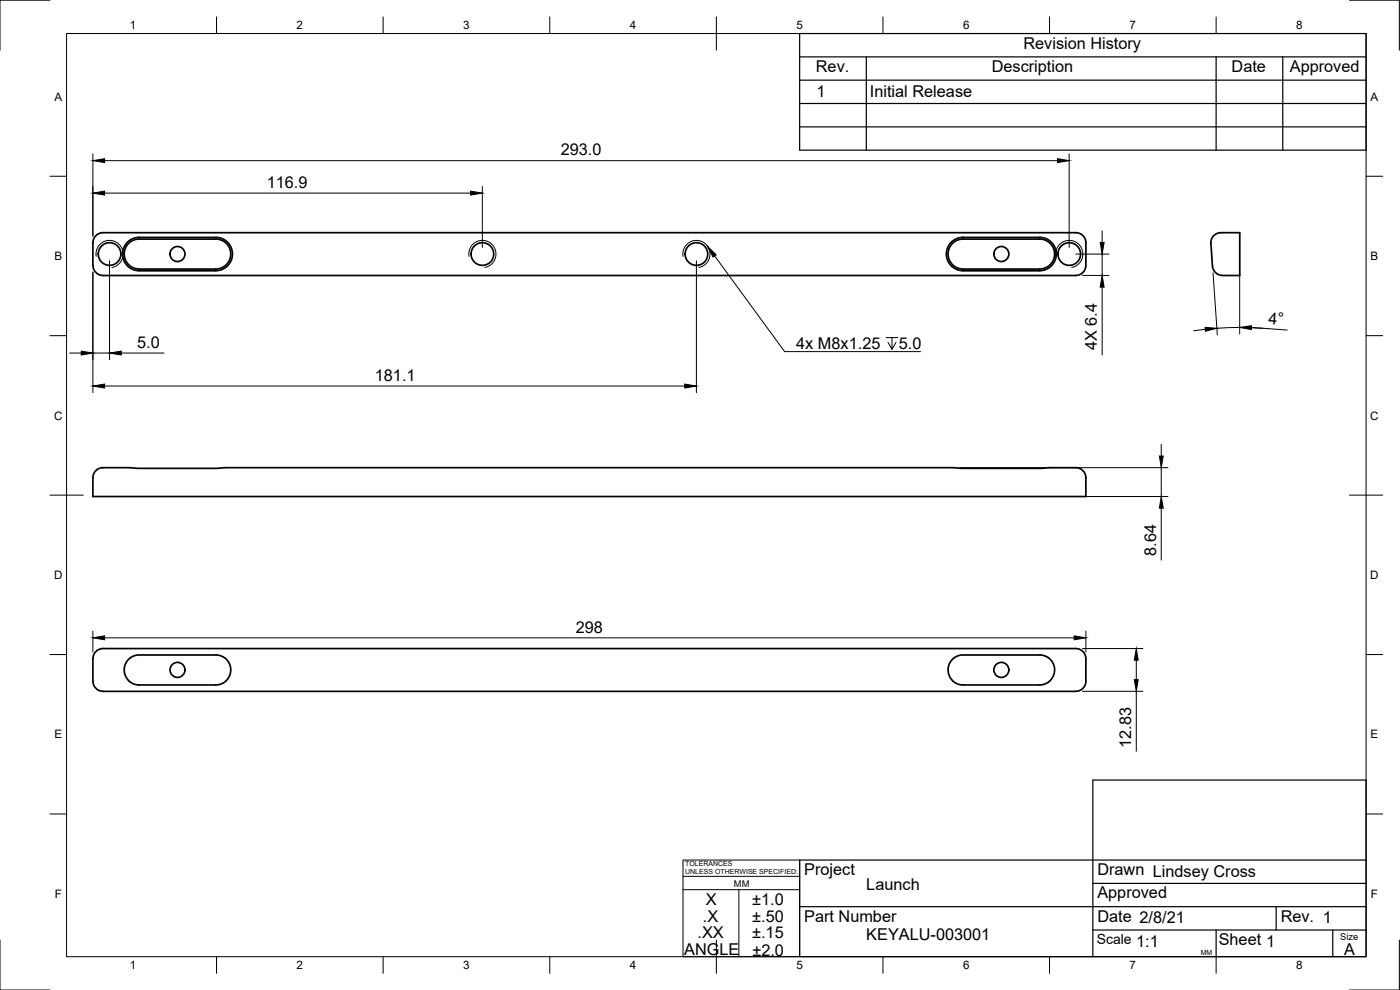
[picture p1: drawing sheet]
<svg xmlns="http://www.w3.org/2000/svg" width="420mm" height="297mm" viewBox="0 0 420 297" stroke-linecap="round" stroke-linejoin="round" font-family="sans-serif">
<!-- layer: Visible -->
<g fill="none" stroke="#000" stroke-width=".51">
<path d="M27.9 72.8v6.8a2.99 2.99 0 0 0 3 3M38.3 73.3a4.4 4.4 0 0 1 3.5-1.6h23a4.5 4.5 0 0 1 4.5 4.5 4.5 4.5 0 0 1-4.5 4.5h-23a4.5 4.5 0 0 1-4.1-2.6 4.5 4.5 0 0 1 .6-4.8zM38.5 72.4a4.8 4.8 0 0 1 3.3-1.2h23a5 5 0 0 1 5 5 5 5 0 0 1-5 5h-23a5 5 0 0 1-4.7-3.3 5 5 0 0 1 1.4-5.5zM312 71.2h-23a5 5 0 0 0-5 5 5 5 0 0 0 5 5h23M312 71.7h-23a4.5 4.5 0 0 0-4.5 4.5 4.5 4.5 0 0 0 4.5 4.5h23M312 71.2a5 5 0 0 1 5 5 5 5 0 0 1-5 5M312 71.7a4.5 4.5 0 0 1 4.5 4.5 4.5 4.5 0 0 1-4.5 4.5M322.9 69.8h-292a2.99 2.99 0 0 0-3 3M322.9 69.8a2.99 2.99 0 0 1 3 3M325.9 72.8v6.8a2.99 2.99 0 0 1-3 3M363.4 73l.5 6.9M363.9 79.9a3 3 0 0 0 3 2.7"/>
<path d="M366.4 69.8h5.7v12.9h-5.2M366.4 69.8a3 3 0 0 0-3 3.2M30.9 82.7h292M322.9 140.3a2.99 2.99 0 0 1 3 3v5.7h-298v-5.7a3 3 0 0 1 3-3h8.2l2.4 .2h23.5l2.5-.2h218.8l2.4 .2h23.6l2.4-.2h8.2M286.4 197.4a4.5 4.5 0 0 0-1.7 5 4.5 4.5 0 0 0 4.3 3.1h23.3l1.9-.6a4.5 4.5 0 0 0 2.2-4.7 4.5 4.5 0 0 0-3.7-3.6l-24.1-.1-1.3 .4-1 .5M322.9 194.6h-292a2.99 2.99 0 0 0-3 3v6.8a3 3 0 0 0 3 3h292M322.9 194.6a2.99 2.99 0 0 1 3 3v6.8a2.99 2.99 0 0 1-3 3M38.6 204.2a4.5 4.5 0 0 1-1-4.9 4.5 4.5 0 0 1 4.2-2.8h23.3l1.5 .4a4.5 4.5 0 0 1 2.6 4.8 4.5 4.5 0 0 1-3.9 3.8h-23.9l-1.6-.4-1.2-.9"/>
<circle cx="32.9" cy="76.2" r="3.4"/>
<circle cx="53.3" cy="76.2" r="2.25"/>
<circle cx="144.8" cy="76.2" r="3.4"/>
<circle cx="209" cy="76.2" r="3.4"/>
<circle cx="300.5" cy="76.2" r="2.25"/>
<circle cx="320.9" cy="76.2" r="3.4"/>
<circle cx="53.3" cy="201" r="2.25"/>
<circle cx="300.5" cy="201" r="2.25"/>
</g>
<!-- layer: Visible Narrow -->
<path d="M28.9 76.9a4.1 4.1 0 0 1 3.3-4.7 4.1 4.1 0 0 1 4.7 3.3 4.1 4.1 0 0 1-3.3 4.8M140.8 76.9a4.1 4.1 0 0 1 3.3-4.7 4.1 4.1 0 0 1 4.7 3.3 4.1 4.1 0 0 1-3.3 4.8M205 76.9a4.1 4.1 0 0 1 3.3-4.7 4.1 4.1 0 0 1 4.7 3.3 4.1 4.1 0 0 1-3.3 4.8M316.9 76.9a4.1 4.1 0 0 1 3.3-4.7 4.1 4.1 0 0 1 4.7 3.3 4.1 4.1 0 0 1-3.3 4.8" fill="none" stroke="#000" stroke-width=".3"/>
<!-- layer: Border -->
<g fill="none" stroke="#000" stroke-width=".3">
<path d="M15 .1h-15v15M20 10.1h390v276.9h-390zM65 5.1v5M115 5.1v5M165 5.1v5M215 5.1v10M265 5.1v5M315 5.1v5M365 5.1v5M405 .1h15v15M15 52.9h5M410 52.9h5"/>
<path d="M15 100.7h5M410 100.7h5M15 148.6h10M405 148.6h10M15 196.4h5M410 196.4h5M15 244.2h5M410 244.2h5M0 282.1v14.9h15M65 287v5M115 287v5M165 287v5"/>
<path d="M215 282.1v9.9M265 287v5M315 287v5M365 287v5M420 282.1v14.9h-15"/>
</g>
<!-- layer: TitleBlock -->
<g fill="none" stroke="#000" stroke-width=".36">
<path d="M240 10.1h170v34.9h-170zM240 17.1h170M260 17.1v27.9M365 17.1v27.9M385 17.1v27.9M240 38.1h170M240 31.1h170M240 24.1h170M410 258h-170v29h170v-53h-82v53M240 272h170M328 279h82M328 265.1h82"/>
<path d="M365 279v8M383 272v7M400 279v8"/>
</g>
<path d="M205 258h35v29h-35zM205 262.9h35M205 266.9h35M221.7 266.9v20" fill="none" stroke="#000" stroke-width=".3"/>
<!-- layer: Dimensions -->
<g fill="none" stroke="#000" stroke-width=".3">
<path d="M27.9 46.2v24.6M31.4 57.9h109.8M31.4 48.2h286M144.8 56v18.2M320.9 46.2v28M32.9 78.2v29.7M209 78.2v39.6M322.9 76.2h9.9M330.8 69.2v3.5M330.8 76.2v6.4M27.9 81.6v36.2M324.9 82.6h7.9"/>
<path d="M330.8 86.2v20.3M361.7 98.8l-3.5 .4M364 81.9l1.3 18.6M365.2 98.5a94.7 94.7 0 0 1 13.9 0M372 81.6v18.7M375.6 98.3l10.7 .7M20.9 105.9h3.5M27.9 105.9h5M31.4 115.8h174.1M36.4 105.9h12.8M348.5 133.3v3.5M288.1 140.3h62.4"/>
<path d="M324.9 149h25.6M348.5 140.3v8.7M348.5 152.5v15.5M27.9 189.4v6.2M31.4 191.4h291M324.9 194.6h18.1M325.9 189.4v6.2M341 198.1v5.8M324.9 207.4h18.1M341 207.4v18"/>
</g>
<g fill="#000" stroke="#000" stroke-width=".3">
<path d="M27.9 57.9l3.5-.6v1.2zM27.9 48.2l3.5-.6v1.2zM141.2 57.3l3.6 .6-3.6 .6zM317.4 47.6l3.5 .6-3.5 .6zM330.2 72.7h1.2l-.6 3.5zM330.8 82.6l.6 3.6h-1.2zM361.7 98.2l3.5 .3-3.4 .9zM372 98.2l3.6-.5-.1 1.2zM24.4 105.4l3.5 .5-3.5 .6zM27.9 115.8l3.5-.6v1.2zM32.9 105.9l3.5-.5v1.1zM205.5 115.2l3.5 .6-3.5 .6z"/>
<path d="M347.9 136.8h1.2l-.6 3.5zM348.5 149l.6 3.5h-1.2zM27.9 191.4l3.5-.6v1.2zM322.4 190.8l3.5 .6-3.5 .6zM341 194.6l.6 3.5h-1.2zM340.4 203.9h1.2l-.6 3.5z"/>
</g>
<!-- layer: Annotations -->
<path d="M214.5 76.8l21 28.7h40.8M265.9 101.3h3.6M267.7 101.3v3.5l-1.2-2.1M268.9 102.7l-1.2 2.1" fill="none" stroke="#000" stroke-width=".3"/>
<path d="M212.4 74l2.5 2.5-.9 .6z" fill="#000" stroke="#000" stroke-width=".3"/>
<g font-size="4.9">
<text x="307.1" y="14.6">Revision History</text>
<text x="244.9" y="21.6">Rev.</text>
<text x="297.6" y="21.6">Description</text>
<text x="369.6" y="21.6">Date</text>
<text x="387.1" y="21.6">Approved</text>
<text x="245" y="29.1">1</text>
<text x="261.1" y="29.1">Initial Release</text>
<text x="168.3" y="46.6">293.0</text>
<text x="80" y="56.4">116.9</text>
<text x="380.6" y="97.1" transform="rotate(4 380.6 97.1)">4°</text>
<text x="41.2" y="104.4">5.0</text>
<text x="239" y="104.8">4x M8x1.25</text>
<text x="269.8" y="104.8">5.0</text>
<text x="329.2" y="105.1" transform="rotate(-90 329.2 105.1)">4X 6.4</text>
<text x="112.5" y="114.3">181.1</text>
<text x="347" y="166.8" transform="rotate(-90 347 166.8)">8.64</text>
<text x="172.8" y="189.8">298</text>
<text x="339.4" y="224.4" transform="rotate(-90 339.4 224.4)">12.83</text>
<text x="241.3" y="262.6">Project</text>
<text x="329.3" y="262.6">Drawn Lindsey Cross</text>
<text x="260" y="267">Launch</text>
<text x="329.3" y="269.5">Approved</text>
<text x="211.9" y="271.6">X</text>
<text x="225.8" y="271.6">±1.0</text>
<text x="209.3" y="281.5">.XX</text>
<text x="211" y="276.5">.X</text>
<text x="225.7" y="281.6">±.15</text>
<text x="225.8" y="276.6">±.50</text>
<text x="241.3" y="276.5">Part Number</text>
<text x="329.3" y="276.5">Date 2/8/21</text>
<text x="384.3" y="276.5">Rev. 1</text>
<text x="205.3" y="286.6">ANGLE</text>
<text x="225.8" y="286.7">±2.0</text>
<text x="260" y="282.1">KEYALU-003001</text>
<text x="341" y="284">1:1</text>
<text x="365.8" y="283.6">Sheet 1</text>
<text x="403.4" y="286.5">A</text>
</g>
<text font-size="4.2" x="329.1" y="283.1">Scale</text>
<g font-size="3.5">
<text x="39" y="8.8">1</text>
<text x="89" y="8.8">2</text>
<text x="139" y="8.8">3</text>
<text x="189" y="8.8">4</text>
<text x="239" y="8.8">5</text>
<text x="289" y="8.8">6</text>
<text x="339" y="8.8">7</text>
<text x="389" y="8.8">8</text>
<text x="16.3" y="30.2">A</text>
<text x="411.3" y="30.2">A</text>
<text x="16.3" y="78">B</text>
<text x="411.3" y="78">B</text>
<text x="16.2" y="125.9">C</text>
<text x="411.2" y="125.9">C</text>
<text x="16.2" y="173.7">D</text>
<text x="411.2" y="173.7">D</text>
<text x="16.3" y="221.6">E</text>
<text x="411.3" y="221.6">E</text>
<text x="16.4" y="269.4">F</text>
<text x="411.4" y="269.4">F</text>
<text x="39" y="290.8">1</text>
<text x="89" y="290.8">2</text>
<text x="139" y="290.8">3</text>
<text x="189" y="290.8">4</text>
<text x="239" y="290.8">5</text>
<text x="289" y="290.8">6</text>
<text x="339" y="290.8">7</text>
<text x="389" y="290.8">8</text>
</g>
<g font-size="2.8">
<text x="220.3" y="266.1">MM</text>
<text x="402.3" y="282.1">Size</text>
</g>
<g font-size="2.1">
<text x="205.6" y="259.8">TOLERANCES</text>
<text x="205.6" y="262.3">UNLESS OTHERWISE SPECIFIED:</text>
<text x="360.4" y="286.5">MM</text>
</g>
</svg>
